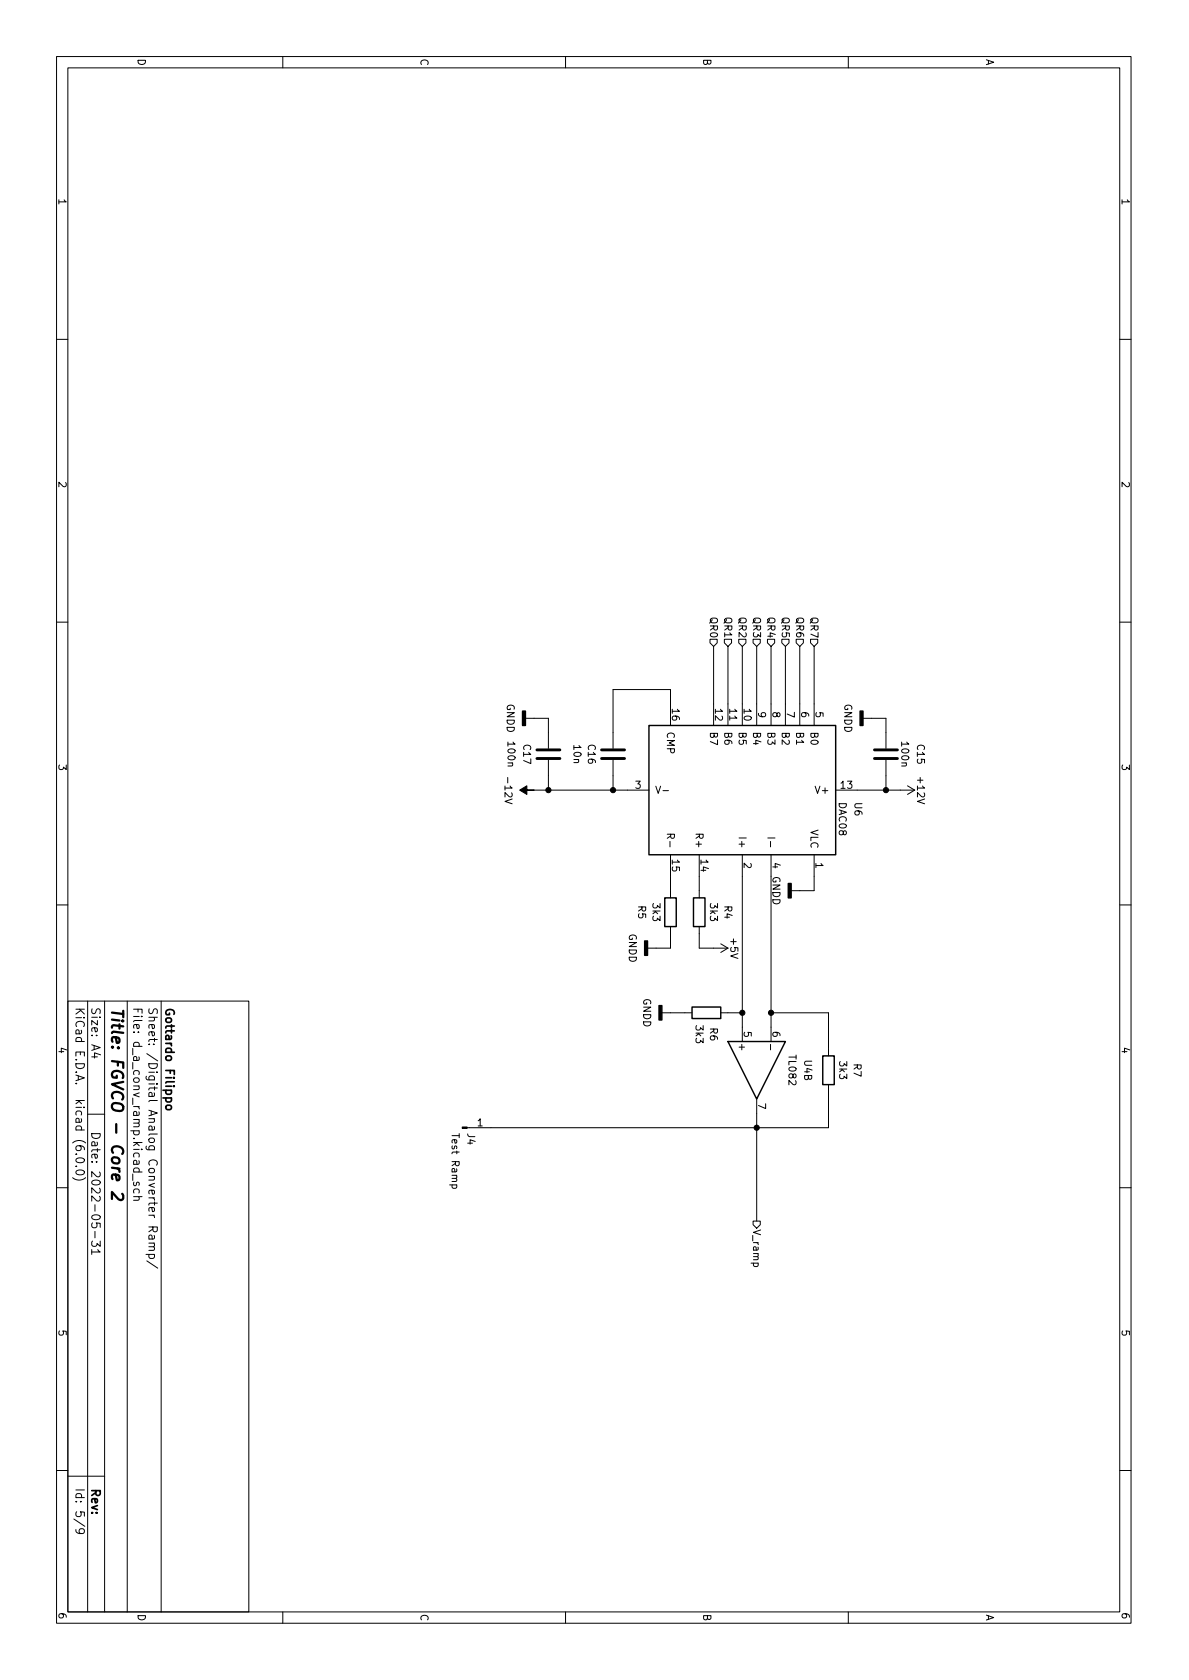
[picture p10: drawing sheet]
<svg xmlns="http://www.w3.org/2000/svg" width="210mm" height="297mm" viewBox="0 0 210 297" stroke-linecap="round" stroke-linejoin="round" font-family="sans-serif">
<g fill="none" stroke="#000" stroke-width=".18">
<path d="M10 10h190v277h-190zM12 12h186v273h-186zM50 10v2M100 10v2M150 10v2M10 60h2M198 60h2M10 110h2M125.6 113h1.2v.7l-.6 .6-.6-.6zM126.2 114.3v14M128.1 113h1.3v.7l-.7 .6-.6-.6zM128.7 114.3v14"/>
<path d="M130.6 113h1.3v.7l-.6 .6-.7-.6zM131.3 114.3v14M133.2 113h1.2v.7l-.6 .6-.6-.6zM133.8 114.3v14M135.7 113h1.3v.7l-.7 .6-.6-.6zM136.3 114.3v14M138.3 113h1.2v.7l-.6 .6-.6-.6zM138.9 114.3v14M140.8 113h1.3v.7l-.7 .6-.6-.6zM141.4 114.3v14M143.3 113h1.3v.7l-.6 .6-.7-.6zM144 114.3v14"/>
<path d="M198 110h2M92.9 127h4.1v5.3M94.4 139.7h20.4M97 134.4v5.3M108.4 134.4v5.3M116 139l.4 1.3 .4-1.3M117.2 139.8h1M118.6 128.3v-6.4h-10.2v10.4M147.8 139.7h13.9M152.6 127h4.1v5.3M156.7 134.4v5.3M160.5 138.9l1.2 .8"/>
<path d="M161.7 139.7l-1.2 .8M10 160h2M118 147.5h1.3l-.2 .7h-.3l-.1-.1-.1-.6M118.6 151.1v7.6M123.6 151.1v7.6M131.3 151.1v33M135.8 148.2h1.2M136.3 148.8v.9M136.3 151.1v33M144 151.1v6.4h-4.1M198 160h2M12 177h32v108h-32z"/>
<path d="M15.5 177v108M18.5 177v108M22.5 177v108M28.5 177v108M117 179.1h5.4M118.6 163.8v3.8h-4.1M123.6 163.8v3.8h5.1M127.5 179.1h3.8M127.5 166.9l1.2 .7M128.7 167.6l-1.2 .8M136.3 179.1h10.2v7.6M15.5 197h3"/>
<path d="M16.2 186.9h1M17.8 186.5l-1.1-.4v1M133.8 194.3v21.6M136.3 184.7v.9M146.5 191.8v7.6h-63.9M10 210h2M12.9 208.2a1.72 1.72 0 0 0 2.2 0M13.4 204.1h.2M13.4 206.2h.2M13.5 204.9a1 1 0 0 1 1.4 .2 .81 .81 0 0 1-.6 .6 .81 .81 0 0 1-.8-.3zM13.5 207.1a1 1 0 0 1 1.4 .1 .81 .81 0 0 1-.6 .6 .81 .81 0 0 1-.8-.3zM16.4 216.2l-.2 .2 .2 .6 .5 .1 .2-.2 .1-.5-.2-.2 .7 .1v.7"/>
<path d="M16.4 219.4l-.2 .2v.5l.3 .3 .5-.1 .2-.4 .5 .5v-1M16.8 217.7v1.2M23.5 207.6v1.1M23.6 211.6h1.5M23.7 209v.6h.3l.2-.5 .1-.1 .3 .2-.1 .4M23.7 210.9l-.1-.4 .3-.3h.4l.2 .2v.5M24.5 211.6l.1 .2-.1 .3-.9 .1M26.3 216.9h1.5v.6l-.1 .2-.4 .1-.2-.2-.1-.7M26.3 219.8h1M26.4 219.1l-.1-.5a.29 .29 0 0 1 .3-.2 .29 .29 0 0 1 .3 .2l.1 .5M27 217.3l-.7 .5M27.2 219.8l.1 .2-.1 .4h-.9"/>
<path d="M27.2 218.4v.6l-.9 .1M80 209.5l-.1 .4 .3 .2 .5-.1v-.5M133.2 215.9h1.2v.6l-.6 .7-.6-.7zM198 210h2M16.2 220.9v.9M17.3 220.9l.4 .5h-1.5M25.8 221.8h1.5M26 222.9l1.9 1.3M26.4 221.8l-.1 .4 .3 .3h.4l.2-.1v-.6M27.1 220.4l.2 .2-.1 .4-.9 .1M10 260h2M198 260h2"/>
<path d="M12 261h6.5M13.1 268.6l1.9 1.3M13.4 270.4a.59 .59 0 0 0 .7 .8h.5l.3-.2v-.4l-.1-.2-.5-.1-.2 .1-.1 .5 .3 .3M50 285v2M100 285v2M150 285v2"/>
</g>
<path d="M20.5 207.7l.2 1 .3-.1 .1-.5-.3-.4h-.9l-.1 .2 .1 .6M21.6 211.1l.2 .3v.5a.45 .45 0 0 1-.6 .3l-.3-.2-1.1-1.2v1.2" fill="none" stroke="#000" stroke-width=".4"/>
<path d="M29.5 195.5h.7l.1 .2-.1 .4-.2 .1-.5-.1-.2-.2z" fill="none" stroke="#000" stroke-width=".3"/>
<path d="M92.4 125.7h.5v2.6h-.5zM152.1 125.7h.5v2.6h-.5zM139.4 156.2h.5v2.5h-.5zM114 166.4h.5v2.5h-.5zM116.5 177.8h.5v2.5h-.5z" fill="#000" stroke="#000" stroke-width=".25"/>
<path d="M114.8 128.3h33v22.8h-33zM117.6 158.7h2v5.1h-2zM122.6 158.7h2.1v5.1h-2.1zM122.4 178.1h5.1v2h-5.1zM128.7 184.1h10.2l-5.1 10.2zM145.5 186.7h2v5.1h-2z" fill="none" stroke="#000" stroke-width=".25"/>
<g fill="#000" stroke="#000" stroke-width=".18">
<path d="M91.9 139.7l1.3-.8v.8h1.2h-1.2v.8zM81.7 199.3h.9v.2h-.9z"/>
<circle cx="97" cy="139.7" r=".46"/>
<circle cx="108.4" cy="139.7" r=".46"/>
<circle cx="156.7" cy="139.7" r=".46"/>
<circle cx="131.3" cy="179.1" r=".46"/>
<circle cx="136.3" cy="179.1" r=".46"/>
<circle cx="133.8" cy="199.4" r=".46"/>
</g>
<path d="M94.9 134.1h4.1M94.9 132.6h4.1M106.4 134.1h4M106.4 132.6h4M154.6 134.1h4.1M154.6 132.6h4.1" fill="none" stroke="#000" stroke-width=".51"/>
<text font-size="2.8" x="19.7" y="178" transform="rotate(90 19.7 178)">Title: FGVCO - Core 2</text>
<g font-size="2.1">
<text x="13.4" y="178" transform="rotate(90 13.4 178)">KiCad E.D.A. kicad (6.0.0)</text>
<text x="16.2" y="178" transform="rotate(90 16.2 178)">Size: A4</text>
<text x="23.5" y="178" transform="rotate(90 23.5 178)">File: d_a_conv_ramp.kicad_sch</text>
<text x="26.2" y="178" transform="rotate(90 26.2 178)">Sheet: /Digital Analog Converter Ramp/</text>
<text x="29.2" y="178" transform="rotate(90 29.2 178)">Gottardo Filippo</text>
<text x="16.2" y="200" transform="rotate(90 16.2 200)">Date: 2022-05-31</text>
<text x="13.4" y="263" transform="rotate(90 13.4 263)">Id: 5/9</text>
<text x="16.2" y="263" transform="rotate(90 16.2 263)">Rev:</text>
</g>
<g font-size="1.8">
<text x="24.4" y="10.3" transform="rotate(90 24.4 10.3)">D</text>
<text x="74.4" y="10.3" transform="rotate(90 74.4 10.3)">C</text>
<text x="124.4" y="10.3" transform="rotate(90 124.4 10.3)">B</text>
<text x="174.4" y="10.3" transform="rotate(90 174.4 10.3)">A</text>
<text x="10.3" y="35" transform="rotate(90 10.3 35)">1</text>
<text x="198.4" y="35" transform="rotate(90 198.4 35)">1</text>
<text x="10.3" y="85" transform="rotate(90 10.3 85)">2</text>
<text x="198.4" y="85" transform="rotate(90 198.4 85)">2</text>
<text x="125.6" y="109.3" transform="rotate(90 125.6 109.3)">QR0</text>
<text x="128.1" y="109.3" transform="rotate(90 128.1 109.3)">QR1</text>
<text x="130.6" y="109.3" transform="rotate(90 130.6 109.3)">QR2</text>
<text x="133.2" y="109.3" transform="rotate(90 133.2 109.3)">QR3</text>
<text x="135.7" y="109.3" transform="rotate(90 135.7 109.3)">QR4</text>
<text x="138.3" y="109.3" transform="rotate(90 138.3 109.3)">QR5</text>
<text x="140.8" y="109.3" transform="rotate(90 140.8 109.3)">QR6</text>
<text x="143.3" y="109.3" transform="rotate(90 143.3 109.3)">QR7</text>
<text x="89.6" y="124.4" transform="rotate(90 89.6 124.4)">GNDD</text>
<text x="118.8" y="125.4" transform="rotate(90 118.8 125.4)">16</text>
<text x="126.4" y="125.4" transform="rotate(90 126.4 125.4)">12</text>
<text x="129" y="125.4" transform="rotate(90 129 125.4)">11</text>
<text x="131.5" y="125.4" transform="rotate(90 131.5 125.4)">10</text>
<text x="134.1" y="125.9" transform="rotate(90 134.1 125.9)">9</text>
<text x="136.6" y="125.9" transform="rotate(90 136.6 125.9)">8</text>
<text x="139.1" y="125.9" transform="rotate(90 139.1 125.9)">7</text>
<text x="141.7" y="125.9" transform="rotate(90 141.7 125.9)">6</text>
<text x="144.2" y="125.9" transform="rotate(90 144.2 125.9)">5</text>
<text x="149.3" y="124.4" transform="rotate(90 149.3 124.4)">GNDD</text>
<text x="89.8" y="131.3" transform="rotate(90 89.8 131.3)">100n</text>
<text x="92.5" y="131.7" transform="rotate(90 92.5 131.7)">C17</text>
<text x="101.4" y="131.8" transform="rotate(90 101.4 131.8)">10n</text>
<text x="104" y="131.7" transform="rotate(90 104 131.7)">C16</text>
<text x="117.9" y="129.3" transform="rotate(90 117.9 129.3)">CMP</text>
<text x="125.6" y="129.3" transform="rotate(90 125.6 129.3)">B7</text>
<text x="128.1" y="129.3" transform="rotate(90 128.1 129.3)">B6</text>
<text x="130.6" y="129.3" transform="rotate(90 130.6 129.3)">B5</text>
<text x="133.2" y="129.3" transform="rotate(90 133.2 129.3)">B4</text>
<text x="135.7" y="129.3" transform="rotate(90 135.7 129.3)">B3</text>
<text x="138.3" y="129.3" transform="rotate(90 138.3 129.3)">B2</text>
<text x="140.8" y="129.3" transform="rotate(90 140.8 129.3)">B1</text>
<text x="143.3" y="129.3" transform="rotate(90 143.3 129.3)">B0</text>
<text x="159.4" y="131.3" transform="rotate(90 159.4 131.3)">100n</text>
<text x="162.2" y="131.7" transform="rotate(90 162.2 131.7)">C15</text>
<text x="10.3" y="135" transform="rotate(90 10.3 135)">3</text>
<text x="89.2" y="137.8" transform="rotate(90 89.2 137.8)">-12V</text>
<text x="162.2" y="137.6" transform="rotate(90 162.2 137.6)">+12V</text>
<text x="198.4" y="135" transform="rotate(90 198.4 135)">3</text>
<text x="112.4" y="139.4">3</text>
<text x="144.5" y="140.3">V+</text>
<text x="148.3" y="141.9" transform="rotate(90 148.3 141.9)">DAC08</text>
<text x="148.7" y="139.4">13</text>
<text x="151.1" y="141.9" transform="rotate(90 151.1 141.9)">U6</text>
<text x="117.9" y="148.2" transform="rotate(90 117.9 148.2)">R-</text>
<text x="123" y="147.8" transform="rotate(90 123 147.8)">R+</text>
<text x="130.6" y="148.6" transform="rotate(90 130.6 148.6)">I+</text>
<text x="143.3" y="146.6" transform="rotate(90 143.3 146.6)">VLC</text>
<text x="118.8" y="152.1" transform="rotate(90 118.8 152.1)">15</text>
<text x="123.9" y="152.1" transform="rotate(90 123.9 152.1)">14</text>
<text x="131.5" y="152.5" transform="rotate(90 131.5 152.5)">2</text>
<text x="136.6" y="152.5" transform="rotate(90 136.6 152.5)">4</text>
<text x="136.6" y="154.9" transform="rotate(90 136.6 154.9)">GNDD</text>
<text x="144.2" y="152.5" transform="rotate(90 144.2 152.5)">1</text>
<text x="112.9" y="160.2" transform="rotate(90 112.9 160.2)">R5</text>
<text x="115.4" y="159.8" transform="rotate(90 115.4 159.8)">3k3</text>
<text x="125.6" y="159.8" transform="rotate(90 125.6 159.8)">3k3</text>
<text x="128.1" y="160.2" transform="rotate(90 128.1 160.2)">R4</text>
<text x="111.2" y="165" transform="rotate(90 111.2 165)">GNDD</text>
<text x="129.2" y="166" transform="rotate(90 129.2 166)">+5V</text>
<text x="113.8" y="176.5" transform="rotate(90 113.8 176.5)">GNDD</text>
<text x="10.3" y="185" transform="rotate(90 10.3 185)">4</text>
<text x="123" y="181.4" transform="rotate(90 123 181.4)">3k3</text>
<text x="125.6" y="181.7" transform="rotate(90 125.6 181.7)">R6</text>
<text x="130.6" y="184.3" transform="rotate(90 130.6 184.3)">+</text>
<text x="131.5" y="182.4" transform="rotate(90 131.5 182.4)">5</text>
<text x="136.6" y="182.4" transform="rotate(90 136.6 182.4)">6</text>
<text x="198.4" y="185" transform="rotate(90 198.4 185)">4</text>
<text x="139.4" y="186.7" transform="rotate(90 139.4 186.7)">TL082</text>
<text x="142.2" y="187.5" transform="rotate(90 142.2 187.5)">U4B</text>
<text x="148.4" y="187.8" transform="rotate(90 148.4 187.8)">3k3</text>
<text x="151" y="188.1" transform="rotate(90 151 188.1)">R7</text>
<text x="134.1" y="195.1" transform="rotate(90 134.1 195.1)">7</text>
<text x="79.9" y="200.8" transform="rotate(90 79.9 200.8)">Test Ramp</text>
<text x="82.6" y="200.4" transform="rotate(90 82.6 200.4)">J4</text>
<text x="84.4" y="199.1">1</text>
<text x="133.2" y="217.3" transform="rotate(90 133.2 217.3)">V_ramp</text>
<text x="10.3" y="235" transform="rotate(90 10.3 235)">5</text>
<text x="198.4" y="235" transform="rotate(90 198.4 235)">5</text>
<text x="10.3" y="285" transform="rotate(90 10.3 285)">6</text>
<text x="24.4" y="285.3" transform="rotate(90 24.4 285.3)">D</text>
<text x="74.4" y="285.3" transform="rotate(90 74.4 285.3)">C</text>
<text x="124.4" y="285.3" transform="rotate(90 124.4 285.3)">B</text>
<text x="174.4" y="285.3" transform="rotate(90 174.4 285.3)">A</text>
<text x="198.4" y="285" transform="rotate(90 198.4 285)">6</text>
</g>
</svg>
